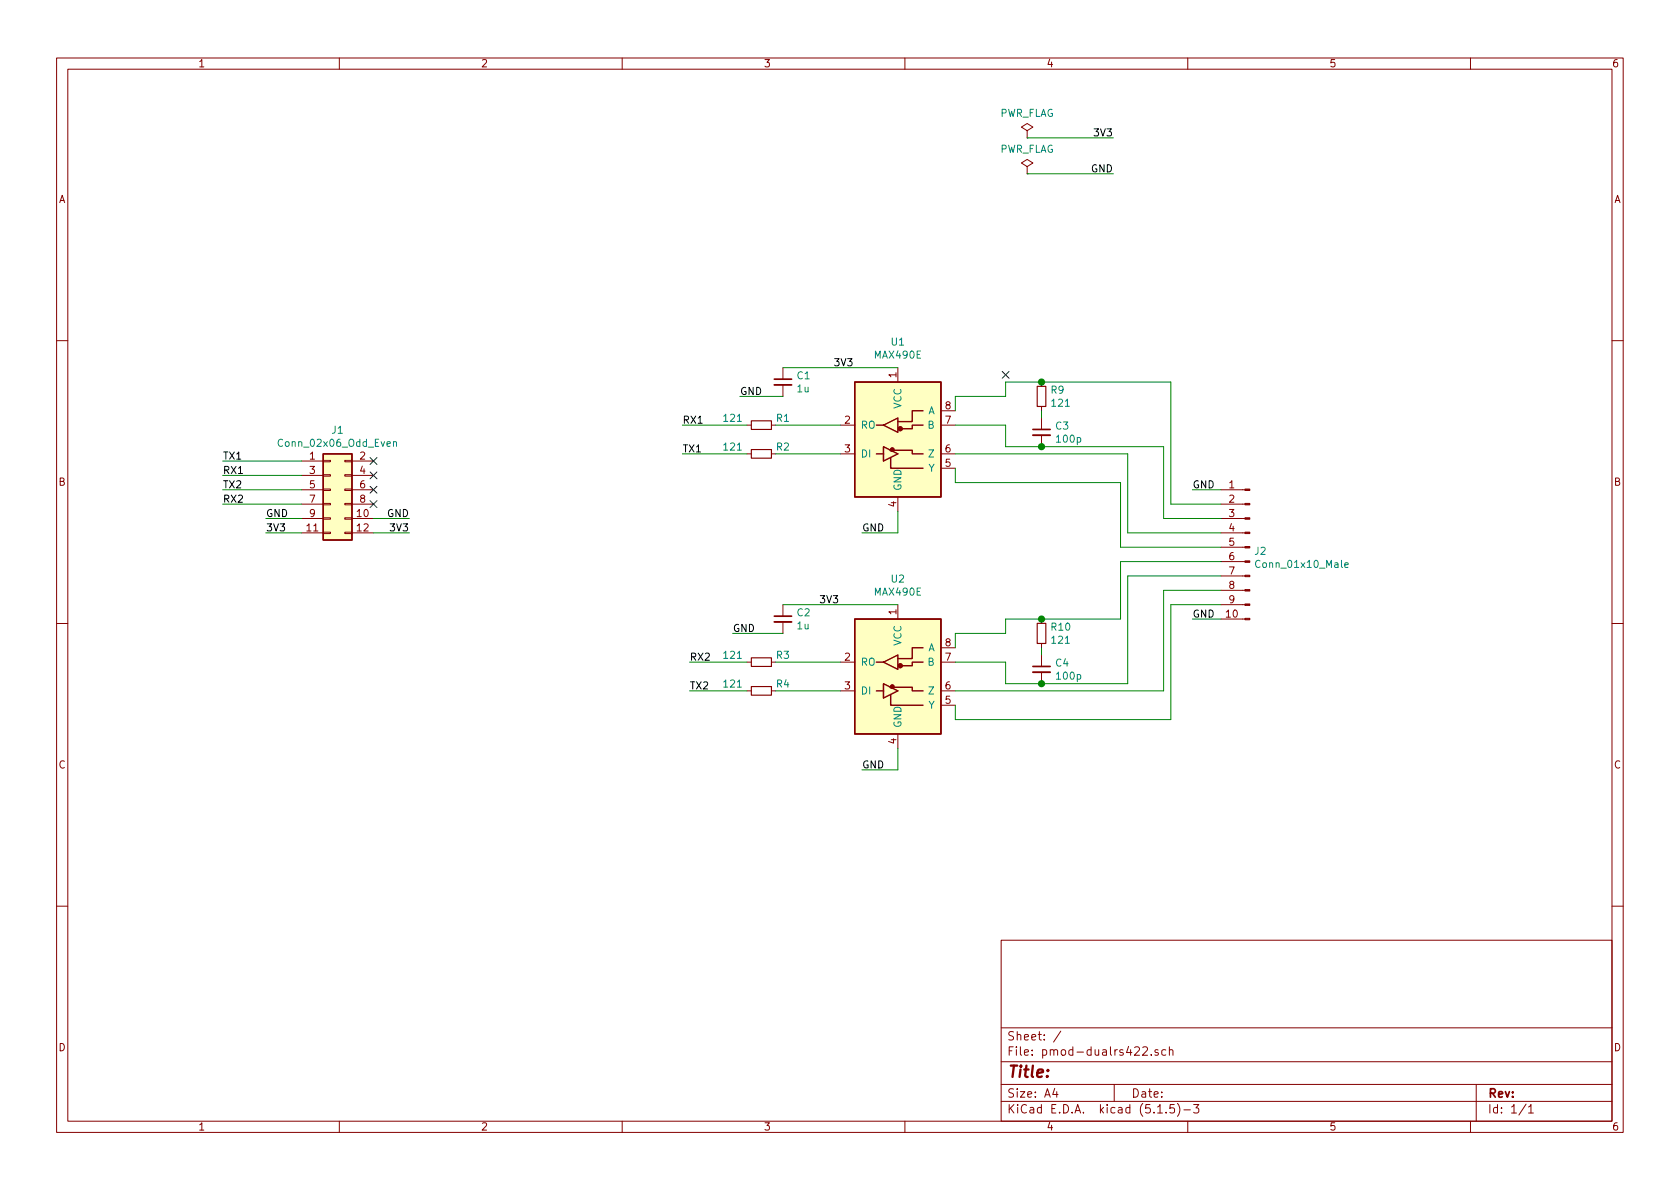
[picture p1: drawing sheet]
EESchema Schematic File Version 4
EELAYER 30 0
EELAYER END
$Descr A4 11693 8268
encoding utf-8
Sheet 1 1
Title ""
Date ""
Rev ""
Comp ""
Comment1 ""
Comment2 ""
Comment3 ""
Comment4 ""
$EndDescr
Text Label 5700 4200 0    50   ~ 0
3V3
Text Label 5800 2550 0    50   ~ 0
3V3
Text Label 6000 3700 0    50   ~ 0
GND
Wire Wire Line
	6000 3700 6250 3700
Wire Wire Line
	6250 3700 6250 3550
Text Label 6000 5350 0    50   ~ 0
GND
Wire Wire Line
	6000 5350 6250 5350
Wire Wire Line
	6250 5350 6250 5200
Text Label 1850 3600 0    50   ~ 0
GND
Wire Wire Line
	2100 3600 1850 3600
Wire Wire Line
	2100 3700 1850 3700
Text Label 1850 3700 0    50   ~ 0
3V3
Text Label 2850 3600 2    50   ~ 0
GND
Wire Wire Line
	2850 3600 2600 3600
Text Label 2850 3700 2    50   ~ 0
3V3
Wire Wire Line
	2850 3700 2600 3700
Wire Wire Line
	2100 3200 1550 3200
Text Label 1550 3200 0    50   ~ 0
TX1
Text Label 1550 3400 0    50   ~ 0
TX2
Text Label 1550 3300 0    50   ~ 0
RX1
Text Label 1550 3500 0    50   ~ 0
RX2
Wire Wire Line
	2100 3300 1550 3300
Wire Wire Line
	1550 3400 2100 3400
Wire Wire Line
	2100 3500 1550 3500
Text Label 4750 3150 0    50   ~ 0
TX1
Text Label 4750 2950 0    50   ~ 0
RX1
Text Label 4800 4800 0    50   ~ 0
TX2
Text Label 4800 4600 0    50   ~ 0
RX2
$Comp
L Device:R_Small R9
U 1 1
P 7250 2750
F 0 "R9" H 7309 2796 50  0000 L CNN
F 1 "121" H 7309 2705 50  0000 L CNN
F 2 "Resistor_SMD:R_0805_2012Metric" H 7250 2750 50  0001 C CNN
F 3 "~" H 7250 2750 50  0001 C CNN
	1    7250 2750
	1    0    0    -1  
$EndComp
Wire Wire Line
	7250 2850 7250 2900
Wire Wire Line
	7250 2650 7000 2650
Wire Wire Line
	7000 2650 7000 2750
Wire Wire Line
	7000 2750 6650 2750
Wire Wire Line
	6650 2950 7000 2950
Wire Wire Line
	7000 2950 7000 3100
Connection ~ 7250 2650
$Comp
L Device:R_Small R10
U 1 1
P 7250 4400
F 0 "R10" H 7309 4446 50  0000 L CNN
F 1 "121" H 7309 4355 50  0000 L CNN
F 2 "Resistor_SMD:R_0805_2012Metric" H 7250 4400 50  0001 C CNN
F 3 "~" H 7250 4400 50  0001 C CNN
	1    7250 4400
	1    0    0    -1  
$EndComp
$Comp
L Device:C_Small C4
U 1 1
P 7250 4650
F 0 "C4" H 7342 4696 50  0000 L CNN
F 1 "100p" H 7342 4605 50  0000 L CNN
F 2 "Capacitor_SMD:C_0805_2012Metric" H 7250 4650 50  0001 C CNN
F 3 "~" H 7250 4650 50  0001 C CNN
	1    7250 4650
	1    0    0    -1  
$EndComp
Wire Wire Line
	7250 4500 7250 4550
Wire Wire Line
	7250 4300 7000 4300
Wire Wire Line
	7000 4300 7000 4400
Wire Wire Line
	7000 4400 6650 4400
Wire Wire Line
	6650 4600 7000 4600
Wire Wire Line
	7000 4600 7000 4750
Wire Wire Line
	7000 4750 7250 4750
Wire Wire Line
	7250 4300 7800 4300
Connection ~ 7250 4300
Connection ~ 7250 4750
Wire Wire Line
	6650 3350 7800 3350
Wire Wire Line
	7800 3350 7800 3800
Wire Wire Line
	7800 3800 8500 3800
Wire Wire Line
	8500 3700 7850 3700
Wire Wire Line
	7850 3700 7850 3150
Wire Wire Line
	6650 3150 7850 3150
Wire Wire Line
	8100 3100 8100 3600
Wire Wire Line
	8100 3600 8500 3600
Wire Wire Line
	8500 3500 8150 3500
Wire Wire Line
	8150 3500 8150 2650
Wire Wire Line
	7250 2650 8150 2650
Wire Wire Line
	7800 4300 7800 3900
Wire Wire Line
	7800 3900 8500 3900
Wire Wire Line
	8500 4000 7850 4000
Wire Wire Line
	7850 4000 7850 4750
Wire Wire Line
	7250 4750 7850 4750
Wire Wire Line
	8100 4800 8100 4100
Wire Wire Line
	8100 4100 8500 4100
Wire Wire Line
	6650 4800 8100 4800
Wire Wire Line
	8500 4200 8150 4200
Wire Wire Line
	8150 4200 8150 5000
Wire Wire Line
	6650 5000 8150 5000
Wire Wire Line
	7000 3100 7250 3100
$Comp
L Device:C_Small C3
U 1 1
P 7250 3000
F 0 "C3" H 7342 3046 50  0000 L CNN
F 1 "100p" H 7342 2955 50  0000 L CNN
F 2 "Capacitor_SMD:C_0805_2012Metric" H 7250 3000 50  0001 C CNN
F 3 "~" H 7250 3000 50  0001 C CNN
	1    7250 3000
	1    0    0    -1  
$EndComp
Connection ~ 7250 3100
Wire Wire Line
	7250 3100 8100 3100
$Comp
L Device:C_Small C1
U 1 1
P 5450 2650
F 0 "C1" H 5542 2696 50  0000 L CNN
F 1 "1u" H 5542 2605 50  0000 L CNN
F 2 "Capacitor_SMD:C_0805_2012Metric" H 5450 2650 50  0001 C CNN
F 3 "~" H 5450 2650 50  0001 C CNN
	1    5450 2650
	1    0    0    -1  
$EndComp
$Comp
L Device:C_Small C2
U 1 1
P 5450 4300
F 0 "C2" H 5542 4346 50  0000 L CNN
F 1 "1u" H 5542 4255 50  0000 L CNN
F 2 "Capacitor_SMD:C_0805_2012Metric" H 5450 4300 50  0001 C CNN
F 3 "~" H 5450 4300 50  0001 C CNN
	1    5450 4300
	1    0    0    -1  
$EndComp
Wire Wire Line
	5450 4200 6250 4200
Wire Wire Line
	5450 4400 5100 4400
Wire Wire Line
	5450 2550 6250 2550
Wire Wire Line
	5450 2750 5150 2750
Text Label 5100 4400 0    50   ~ 0
GND
Text Label 5150 2750 0    50   ~ 0
GND
Text Label 7750 1200 2    50   ~ 0
GND
Text Label 7750 950  2    50   ~ 0
3V3
$Comp
L power:PWR_FLAG #FLG0101
U 1 1
P 7150 950
F 0 "#FLG0101" H 7150 1025 50  0001 C CNN
F 1 "PWR_FLAG" H 7150 1123 50  0000 C CNN
F 2 "" H 7150 950 50  0001 C CNN
F 3 "~" H 7150 950 50  0001 C CNN
	1    7150 950 
	1    0    0    -1  
$EndComp
$Comp
L power:PWR_FLAG #FLG0102
U 1 1
P 7150 1200
F 0 "#FLG0102" H 7150 1275 50  0001 C CNN
F 1 "PWR_FLAG" H 7150 1373 50  0000 C CNN
F 2 "" H 7150 1200 50  0001 C CNN
F 3 "~" H 7150 1200 50  0001 C CNN
	1    7150 1200
	1    0    0    -1  
$EndComp
Wire Wire Line
	7150 950  7750 950 
Wire Wire Line
	7150 1200 7750 1200
$Comp
L Connector_Generic:Conn_02x06_Odd_Even J1
U 1 1
P 2300 3400
F 0 "J1" H 2350 3817 50  0000 C CNN
F 1 "Conn_02x06_Odd_Even" H 2350 3726 50  0000 C CNN
F 2 "Connector_PinHeader_2.54mm:PinHeader_2x06_P2.54mm_Vertical" H 2300 3400 50  0001 C CNN
F 3 "~" H 2300 3400 50  0001 C CNN
	1    2300 3400
	1    0    0    -1  
$EndComp
$Comp
L Interface_UART:MAX490E U1
U 1 1
P 6250 3050
F 0 "U1" H 6250 3731 50  0000 C CNN
F 1 "MAX490E" H 6250 3640 50  0000 C CNN
F 2 "Package_SO:SOIC-8_3.9x4.9mm_P1.27mm" H 6250 2450 50  0001 C CNN
F 3 "https://datasheets.maximintegrated.com/en/ds/MAX1487E-MAX491E.pdf" H 6010 3500 50  0001 C CNN
	1    6250 3050
	1    0    0    -1  
$EndComp
Wire Wire Line
	6650 3350 6650 3250
Wire Wire Line
	6650 2750 6650 2850
$Comp
L Interface_UART:MAX490E U2
U 1 1
P 6250 4700
F 0 "U2" H 6250 5381 50  0000 C CNN
F 1 "MAX490E" H 6250 5290 50  0000 C CNN
F 2 "Package_SO:SOIC-8_3.9x4.9mm_P1.27mm" H 6250 4100 50  0001 C CNN
F 3 "https://datasheets.maximintegrated.com/en/ds/MAX1487E-MAX491E.pdf" H 6010 5150 50  0001 C CNN
	1    6250 4700
	1    0    0    -1  
$EndComp
Wire Wire Line
	6650 5000 6650 4900
Wire Wire Line
	6650 4400 6650 4500
NoConn ~ 2600 3200
NoConn ~ 2600 3300
NoConn ~ 2600 3400
NoConn ~ 2600 3500
NoConn ~ 7000 2600
$Comp
L Device:R_Small R1
U 1 1
P 5300 2950
F 0 "R1" V 5250 3100 50  0000 C CNN
F 1 "121" V 5250 2750 50  0000 C CNN
F 2 "Resistor_SMD:R_0805_2012Metric" H 5300 2950 50  0001 C CNN
F 3 "~" H 5300 2950 50  0001 C CNN
	1    5300 2950
	0    1    1    0   
$EndComp
$Comp
L Device:R_Small R2
U 1 1
P 5300 3150
F 0 "R2" V 5250 3300 50  0000 C CNN
F 1 "121" V 5250 2950 50  0000 C CNN
F 2 "Resistor_SMD:R_0805_2012Metric" H 5300 3150 50  0001 C CNN
F 3 "~" H 5300 3150 50  0001 C CNN
	1    5300 3150
	0    1    1    0   
$EndComp
Wire Wire Line
	4750 2950 5200 2950
Wire Wire Line
	5400 2950 5850 2950
Wire Wire Line
	5400 3150 5850 3150
Wire Wire Line
	5200 3150 4750 3150
$Comp
L Device:R_Small R3
U 1 1
P 5300 4600
F 0 "R3" V 5250 4750 50  0000 C CNN
F 1 "121" V 5250 4400 50  0000 C CNN
F 2 "Resistor_SMD:R_0805_2012Metric" H 5300 4600 50  0001 C CNN
F 3 "~" H 5300 4600 50  0001 C CNN
	1    5300 4600
	0    1    1    0   
$EndComp
$Comp
L Device:R_Small R4
U 1 1
P 5300 4800
F 0 "R4" V 5250 4950 50  0000 C CNN
F 1 "121" V 5250 4600 50  0000 C CNN
F 2 "Resistor_SMD:R_0805_2012Metric" H 5300 4800 50  0001 C CNN
F 3 "~" H 5300 4800 50  0001 C CNN
	1    5300 4800
	0    1    1    0   
$EndComp
Wire Wire Line
	5400 4600 5850 4600
Wire Wire Line
	5400 4800 5850 4800
Wire Wire Line
	4800 4600 5200 4600
Wire Wire Line
	4800 4800 5200 4800
$Comp
L Connector:Conn_01x10_Male J2
U 1 1
P 8700 3800
F 0 "J2" H 8672 3774 50  0000 R CNN
F 1 "Conn_01x10_Male" H 8672 3683 50  0000 R CNN
F 2 "Connector_PinHeader_2.54mm:PinHeader_1x10_P2.54mm_Horizontal" H 8700 3800 50  0001 C CNN
F 3 "~" H 8700 3800 50  0001 C CNN
	1    8700 3800
	-1   0    0    -1  
$EndComp
Text Label 8300 4300 0    50   ~ 0
GND
Text Label 8300 3400 0    50   ~ 0
GND
Wire Wire Line
	8500 3400 8300 3400
Wire Wire Line
	8500 4300 8300 4300
$EndSCHEMATC
